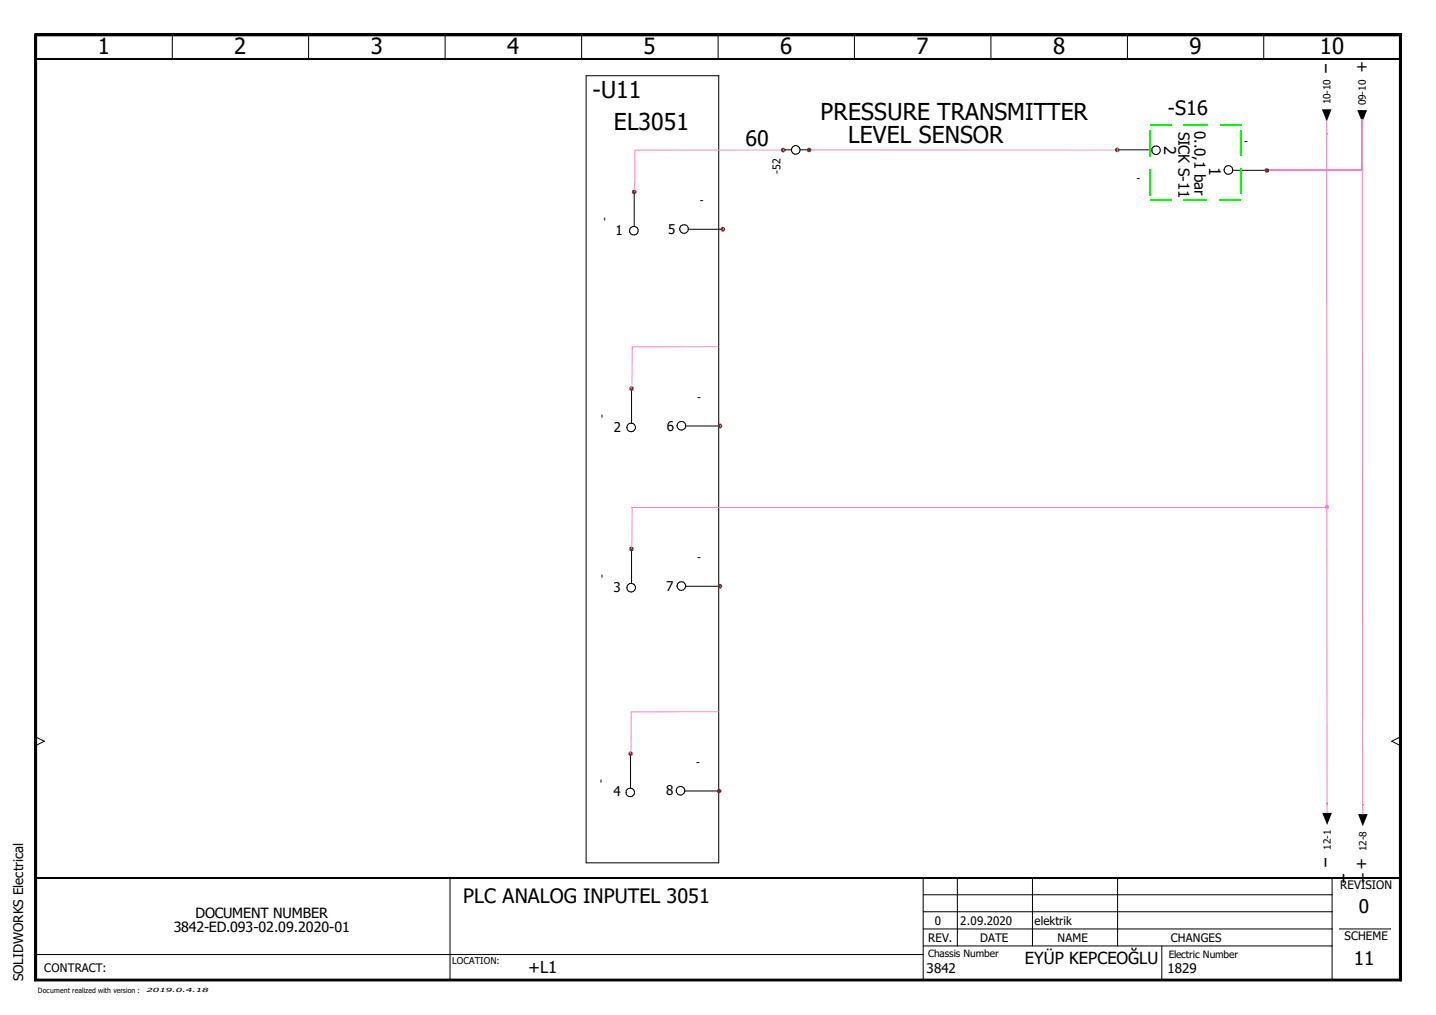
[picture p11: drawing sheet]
<svg xmlns="http://www.w3.org/2000/svg" width="297mm" height="210mm" viewBox="0 0 297 210" stroke-linecap="round" stroke-linejoin="round" font-family="sans-serif">
<path d="M0 0h297v209.9h-297z" fill="none" stroke="#fff" stroke-width=".21"/>
<g fill="none" stroke="#000" stroke-width=".21">
<path d="M7.2 7l.4 .4zM7.2 7h282.6zM7.2 7v195.9zM7.2 7h282.6v195.9h-282.6zM7.6 7.4h281.9zM7.6 7.4v195.1zM7.6 7.4h281.9v195.1h-281.9zM35.7 7.2l-.1 4.9M63.9 7.2l-.1 4.9M92.1 7.2v4.9M120.4 7.2l-.1 4.9M148.6 7.2l-.1 4.9"/>
<path d="M148.7 15.7v162.7h-27.5v-162.7h27.5M176.8 7.2l-.1 4.9M205 7.2v4.9M233.3 7.2l-.1 4.9M261.4 7.2v4.9M289.5 7.4v195.1zM289.8 7l-.3 .4zM289.8 7v195.9zM131.2 39.9v6.9M162.2 31h1.5M165.5 31h1.9M231.3 31h7"/>
<path d="M238.2 31.1h.1M253.2 35.1h.1M255 35.2h6.9M274.4 27.6h.1M281.8 27.8h.1M130.2 47.7h.1M131.2 46.8a.9 .9 0 0 1 .8 1 .9 .9 0 0 1-.9 .8 .9 .9 0 0 1-.9-.9M131.2 46.8a.88 .88 0 0 0-1 .9M140.6 47.4h.1M142.4 47.4h6.9M129.7 88.4h.1M130.6 80.6l.1 6.9"/>
<path d="M130.7 87.5a.89 .89 0 0 1 .7 1 .89 .89 0 0 1-.9 .8 .89 .89 0 0 1-.8-.9M130.7 87.5a.88 .88 0 0 0-1 .9M140 88.1h.1M141.8 88.1h7M130.6 113.7v6.9M129.7 121.5h.1M130.6 120.6a.89 .89 0 0 1 .8 1 .89 .89 0 0 1-.9 .8 .89 .89 0 0 1-.8-.9M130.6 120.6a.87 .87 0 0 0-.9 .9M130.6 120.6h.1M140 121.2h.1M141.8 121.2h7M7.4 152.4l1.7 .9"/>
<path d="M9.1 153.3l-1.7 .9M9.1 153.3h.1M130.4 156l.1 7M287.9 153.3l1.8 .9M287.9 153.3h.1M289.6 152.4l-1.7 .9M129.5 163.9h.1M130.5 163a.89 .89 0 0 1 .8 .9 .89 .89 0 0 1-.9 .9 .89 .89 0 0 1-.9-.9M130.5 163a.87 .87 0 0 0-1 .9M139.9 163.5h.1M141.6 163.6h7M274.5 166.1h.1"/>
<path d="M281.9 166.4h.1M7.4 197.4h183.6M93.1 181.5v21.2M191 195.6h84.6M191 192.1h84.6M191 188.6h84.6M191 185h84.6M191 181.5v21.2M198.1 181.5l-.1 14.1M213.6 181.5v14.1M231.2 181.5v14.1M240.3 195.6l.1 7.1"/>
<path d="M275.6 181.5l-.1 21.2M277 192.1h10.7M7.2 202.9h282.6zM7.6 202.5l-.4 .4zM7.6 202.5h281.9zM289.5 202.5l.3 .4z"/>
<circle cx="164.6" cy="31" r=".9"/>
<circle cx="239.1" cy="31.1" r=".89"/>
<circle cx="254.1" cy="35.2" r=".9"/>
<circle cx="141.5" cy="47.3" r=".9"/>
<circle cx="140.9" cy="88" r=".9"/>
<circle cx="140.9" cy="121.2" r=".9"/>
<circle cx="140.8" cy="163.5" r=".89"/>
</g>
<path d="M7.2 7.2h282.6M7.2 202.7h282.6" fill="none" stroke="#000" stroke-width=".38"/>
<path d="M7.2 7l.4 .4zM289.8 7l-.3 .4zM273.4 22.6h2l-1 2.5zM280.8 22.8h2l-1 2.5zM273.5 168.1h2l-1 2.5zM280.9 168.4h2l-1 2.5zM7.6 202.5l-.4 .4zM289.5 202.5l.3 .4z" fill="#000"/>
<path d="M7.4 7v195.9M7.4 12.1h282.2M289.6 7v195.9M7.4 181.5h282.2" fill="none" stroke="#000" stroke-width=".34"/>
<path d="M131.3 31.1h30.7M167.3 31h63.6M262 35.2h19.9M281.8 24.7v10.5M130.7 71.7h17.9M130.6 104.9h144M130.6 147.2h18.1" fill="none" stroke="#ff7fbf" stroke-width=".21"/>
<path d="M131.3 31v8.1M274.4 25v79.9M130.8 71.7v8.1M130.7 104.9v8M274.5 104.9v63.2M130.6 147.2v8" fill="none" stroke="#ff7fbf" stroke-width=".25"/>
<path d="M281.8 35.2v133.2" fill="none" stroke="#ff7fbf" stroke-width=".3"/>
<path d="M238 25.9h4.4M244.9 25.9h4.9M252.3 25.9h4.4" fill="none" stroke="#0f0" stroke-width=".21"/>
<path d="M237.8 27v5.4M237.8 34.9v5.5M256.6 27v5.3M256.6 34.8v5.3M237.9 41.3h4.4M244.8 41.3h5M252.3 41.3h4.4" fill="none" stroke="#0f0" stroke-width=".25"/>
<g fill="#ff7fdf">
<path d="M274.5 104.8l.3-.3 .2 .4z"/>
<path d="M274.5 104.4l.3 .1-.3 .3z"/>
<path d="M274.1 104.5l.4-.1v.4z"/>
<path d="M274.1 104.5l.3 .4h-.4z"/>
<path d="M274 104.9h.4l-.3 .3z"/>
<path d="M274.1 105.2l.4-.3v.5z"/>
<path d="M274.5 104.9l.3 .3-.3 .2z"/>
<path d="M274.5 104.9h.5l-.2 .3z"/>
</g>
<g fill="#a50000">
<path d="M262.1 35.2l.3-.3 .1 .3z"/>
<path d="M262 34.8l.4 .1-.3 .3z"/>
<path d="M261.7 34.9l.3-.1v.4z"/>
<path d="M261.7 34.9l.3 .3h-.4z"/>
<path d="M261.6 35.2l.4 .1-.3 .3z"/>
<path d="M262 35.3v.4l-.3-.1z"/>
<path d="M262 35.3l.4 .3-.4 .1z"/>
<path d="M262.1 35.3l.4-.1-.1 .4z"/>
<path d="M231.1 30.9l.4-.3 .1 .4z"/>
<path d="M231.1 30.5l.4 .1-.4 .3z"/>
<path d="M230.8 30.6l.3-.1v.4z"/>
<path d="M230.8 30.6l.3 .4h-.5z"/>
<path d="M230.6 31h.5l-.3 .3z"/>
<path d="M230.8 31.3l.3-.3v.5z"/>
<path d="M231.1 31l.4 .3-.4 .2z"/>
<path d="M231.1 31h.5l-.1 .3z"/>
<path d="M167.4 30.9l.3-.3 .1 .4z"/>
<path d="M167.3 30.5l.4 .1-.3 .3z"/>
<path d="M167 30.6l.3-.1v.4z"/>
<path d="M167 30.6l.3 .4h-.4z"/>
<path d="M166.9 31h.4l-.3 .4z"/>
<path d="M167.3 31v.5l-.3-.1z"/>
<path d="M167.3 31l.4 .4-.4 .1z"/>
<path d="M167.4 31h.4l-.1 .4z"/>
<path d="M162 31l.4-.3 .1 .3z"/>
<path d="M162 30.5l.4 .2-.4 .3z"/>
<path d="M161.7 30.7l.3-.2v.5z"/>
<path d="M161.7 30.7l.3 .3h-.5z"/>
<path d="M161.5 31l.5 .1-.3 .3z"/>
<path d="M161.7 31.4l.3-.3v.4z"/>
<path d="M162 31.1l.4 .3-.4 .1z"/>
<path d="M162.1 31h.4l-.1 .4z"/>
<path d="M149.6 47.4l.3-.3 .1 .3z"/>
<path d="M149.5 46.9l.4 .2-.3 .3z"/>
<path d="M149.1 47.1l.4-.2v.5z"/>
<path d="M149.1 47.1l.4 .3h-.5z"/>
<path d="M149 47.4l.5 .1-.4 .3z"/>
<path d="M149.5 47.5v.4l-.4-.1z"/>
<path d="M149.5 47.5l.4 .3-.4 .1z"/>
<path d="M149.6 47.4h.4l-.1 .4z"/>
<path d="M149 88.1l.3-.3 .1 .3z"/>
<path d="M149 87.6l.3 .2-.3 .3z"/>
<path d="M148.6 87.8l.4-.2v.5z"/>
<path d="M148.6 87.8l.3 .3h-.4z"/>
<path d="M148.5 88.1h.4l-.3 .4z"/>
<path d="M148.9 88.1l.1 .5-.4-.1z"/>
<path d="M149 88.1l.3 .4-.3 .1z"/>
<path d="M149 88.1h.4l-.1 .4z"/>
<path d="M149 121.2l.3-.3 .1 .3z"/>
<path d="M148.9 120.7l.4 .2-.3 .3z"/>
<path d="M148.6 120.9l.3-.2v.5z"/>
<path d="M148.6 120.9l.3 .3h-.5z"/>
<path d="M148.4 121.2l.5 .1-.3 .3z"/>
<path d="M148.9 121.3v.5l-.3-.2z"/>
<path d="M148.9 121.3l.4 .3-.4 .2z"/>
<path d="M149 121.2h.4l-.1 .4z"/>
<path d="M148.8 163.5l.3-.3 .2 .4z"/>
<path d="M148.8 163.1l.3 .1-.3 .3z"/>
<path d="M148.4 163.2l.4-.1v.4z"/>
<path d="M148.4 163.2l.3 .4h-.5z"/>
<path d="M148.2 163.6h.5l-.3 .4z"/>
<path d="M148.7 163.6l.1 .5-.4-.1z"/>
<path d="M148.8 163.7l.3 .3-.3 .1z"/>
<path d="M148.8 163.6h.5l-.2 .4z"/>
<path d="M131.5 39.3l.2 .4h-.5z"/>
<path d="M131.2 39.2l.3 .1-.3 .4z"/>
<path d="M130.8 39.3l.4-.1v.5z"/>
<path d="M130.8 39.3l.3 .4h-.4z"/>
<path d="M130.7 39.7l.4 .1-.3 .2z"/>
<path d="M131.1 39.8l.1 .4-.4-.2z"/>
<path d="M131.2 39.8l.3 .2-.3 .2z"/>
<path d="M131.2 39.7h.5l-.2 .3z"/>
<path d="M131 80l.1 .4h-.4z"/>
<path d="M130.6 79.9l.4 .1-.3 .3z"/>
<path d="M130.3 80l.3-.1v.4z"/>
<path d="M130.3 80l.3 .4h-.5z"/>
<path d="M130.1 80.4h.5l-.3 .3z"/>
<path d="M130.6 80.4v.5l-.3-.2z"/>
<path d="M130.6 80.4l.4 .3-.4 .2z"/>
<path d="M130.7 80.4h.4l-.1 .3z"/>
<path d="M130.6 113.5l.4-.3 .1 .3z"/>
<path d="M130.6 113l.4 .2-.4 .3z"/>
<path d="M130.3 113.2l.3-.2v.5z"/>
<path d="M130.3 113.2l.3 .3h-.5z"/>
<path d="M130.1 113.5l.5 .1-.3 .3z"/>
<path d="M130.3 113.9l.3-.3v.4z"/>
<path d="M130.6 113.6l.4 .3-.4 .1z"/>
<path d="M130.6 113.6l.5-.1-.1 .4z"/>
<path d="M130.5 155.8l.3-.3 .1 .4z"/>
<path d="M130.4 155.4l.4 .1-.3 .3z"/>
<path d="M130.1 155.5l.3-.1v.4z"/>
<path d="M130.1 155.5l.3 .4h-.4z"/>
<path d="M130 155.9h.4l-.3 .3z"/>
<path d="M130.1 156.2l.3-.3v.5z"/>
<path d="M130.4 155.9l.4 .3-.4 .2z"/>
<path d="M130.5 155.9h.4l-.1 .3z"/>
</g>
<g font-size="4.8">
<text x="122.6" y="20.2">-U11</text>
<text x="127" y="26.8">EL3051</text>
<text x="169.8" y="24.8">PRESSURE TRANSMITTER</text>
<text x="175.4" y="29.6">LEVEL SENSOR</text>
</g>
<g font-size="4.6">
<text x="20.2" y="11.3">1</text>
<text x="48.5" y="11.3">2</text>
<text x="76.7" y="11.3">3</text>
<text x="104.9" y="11.3">4</text>
<text x="133.1" y="11.3">5</text>
<text x="161.4" y="11.3">6</text>
<text x="189.6" y="11.3">7</text>
<text x="217.8" y="11.3">8</text>
<text x="246" y="11.3">9</text>
<text x="273" y="11.3">10</text>
</g>
<text font-size="4.4" x="154.2" y="30.1" transform="rotate(1 154.2 30.1)">60</text>
<g font-size="4.1">
<text x="241.6" y="23.7">-S16</text>
<text x="95.8" y="186.7">PLC ANALOG INPUTEL 3051</text>
</g>
<g font-size="3.9">
<text x="281.1" y="188.8">0</text>
<text x="280" y="199.5">11</text>
</g>
<g font-size="3.4">
<text x="109.3" y="201.1">+L1</text>
<text x="212" y="199.4">EYÜP KEPCEOĞLU</text>
</g>
<g font-size="3.3">
<text x="274.7" y="13.3" transform="rotate(180 274.7 13.3)">ı</text>
<text x="280.7" y="12.6" transform="rotate(90 280.7 12.6)">+</text>
<text x="240.8" y="30.1" transform="rotate(90 240.8 30.1)">2</text>
<text x="250.1" y="34.5" transform="rotate(90 250.1 34.5)">1</text>
<text x="274.6" y="177.4" transform="rotate(180 274.6 177.4)">ı</text>
<text x="280.6" y="177.4" transform="rotate(90 280.6 177.4)">++</text>
<text x="278.3" y="180.8" transform="rotate(180 278.3 180.8)">ı</text>
</g>
<g font-size="3.1">
<text x="243.8" y="27.2" transform="rotate(90 243.8 27.2)">SICK S-11</text>
<text x="247.1" y="27.1" transform="rotate(90 247.1 27.1)">0..0,1 bar</text>
</g>
<g font-size="2.9">
<text x="40.5" y="189.8">DOCUMENT NUMBER</text>
<text x="35.9" y="192.7">3842-ED.093-02.09.2020-01</text>
</g>
<g font-size="2.8">
<text x="127.3" y="48.5">1</text>
<text x="138.2" y="48.3">5</text>
<text x="127" y="89.3">2</text>
<text x="137.9" y="89.1">6</text>
<text x="126.9" y="122.4">3</text>
<text x="137.8" y="122.3">7</text>
<text x="126.9" y="164.7">4</text>
<text x="137.8" y="164.5">8</text>
</g>
<g font-size="2.7">
<text x="4.8" y="202.9" transform="rotate(-90 4.8 202.9)">SOLIDWORKS Electrical</text>
<text x="191.7" y="201.1">3842</text>
<text x="241.5" y="201.3">1829</text>
</g>
<g font-size="2.4">
<text x="277.2" y="183.9">REVISION</text>
<text x="193.4" y="191.3">0</text>
<text x="198.6" y="191.3">2.09.2020</text>
<text x="214" y="191.3">elektrik</text>
<text x="192" y="194.7">REV.</text>
<text x="202.7" y="194.7">DATE</text>
<text x="218.8" y="194.7">NAME</text>
<text x="242.2" y="194.7">CHANGES</text>
<text x="278.1" y="194.4">SCHEME</text>
<text x="9.1" y="200.9">CONTRACT:</text>
</g>
<g font-size="2.2">
<text x="257.4" y="30.1">-</text>
<text x="161.5" y="36" transform="rotate(-90 161.5 36)">-52</text>
<text x="235.1" y="37.6">-</text>
<text x="125.8" y="45.7" transform="rotate(-90 125.8 45.7)">-</text>
<text x="144.8" y="42.2">-</text>
<text x="144.2" y="82.9">-</text>
<text x="125.3" y="86.4" transform="rotate(-90 125.3 86.4)">-</text>
<text x="125.2" y="119.5" transform="rotate(-90 125.2 119.5)">-</text>
<text x="144.2" y="116.1">-</text>
<text x="125" y="161.9" transform="rotate(-90 125 161.9)">-</text>
<text x="144" y="158.4">-</text>
</g>
<g font-size="2.1">
<text x="275.2" y="21.6" transform="rotate(-90 275.2 21.6)">10-10</text>
<text x="282.5" y="21.8" transform="rotate(-90 282.5 21.8)">09-10</text>
<text x="275.3" y="175.7" transform="rotate(-90 275.3 175.7)">12-1</text>
<text x="282.7" y="176" transform="rotate(-90 282.7 176)">12-8</text>
<text x="192" y="198">Chassis Number</text>
<text x="241.8" y="198.1">Electric Number</text>
</g>
<text font-size="1.9" x="93.5" y="199.3">LOCATION:</text>
<text font-size="1.5" x="7.8" y="205.3">Document realized with version :</text>
<text font-size="1.2" x="30.3" y="205.2">2019.0.4.18</text>
</svg>
